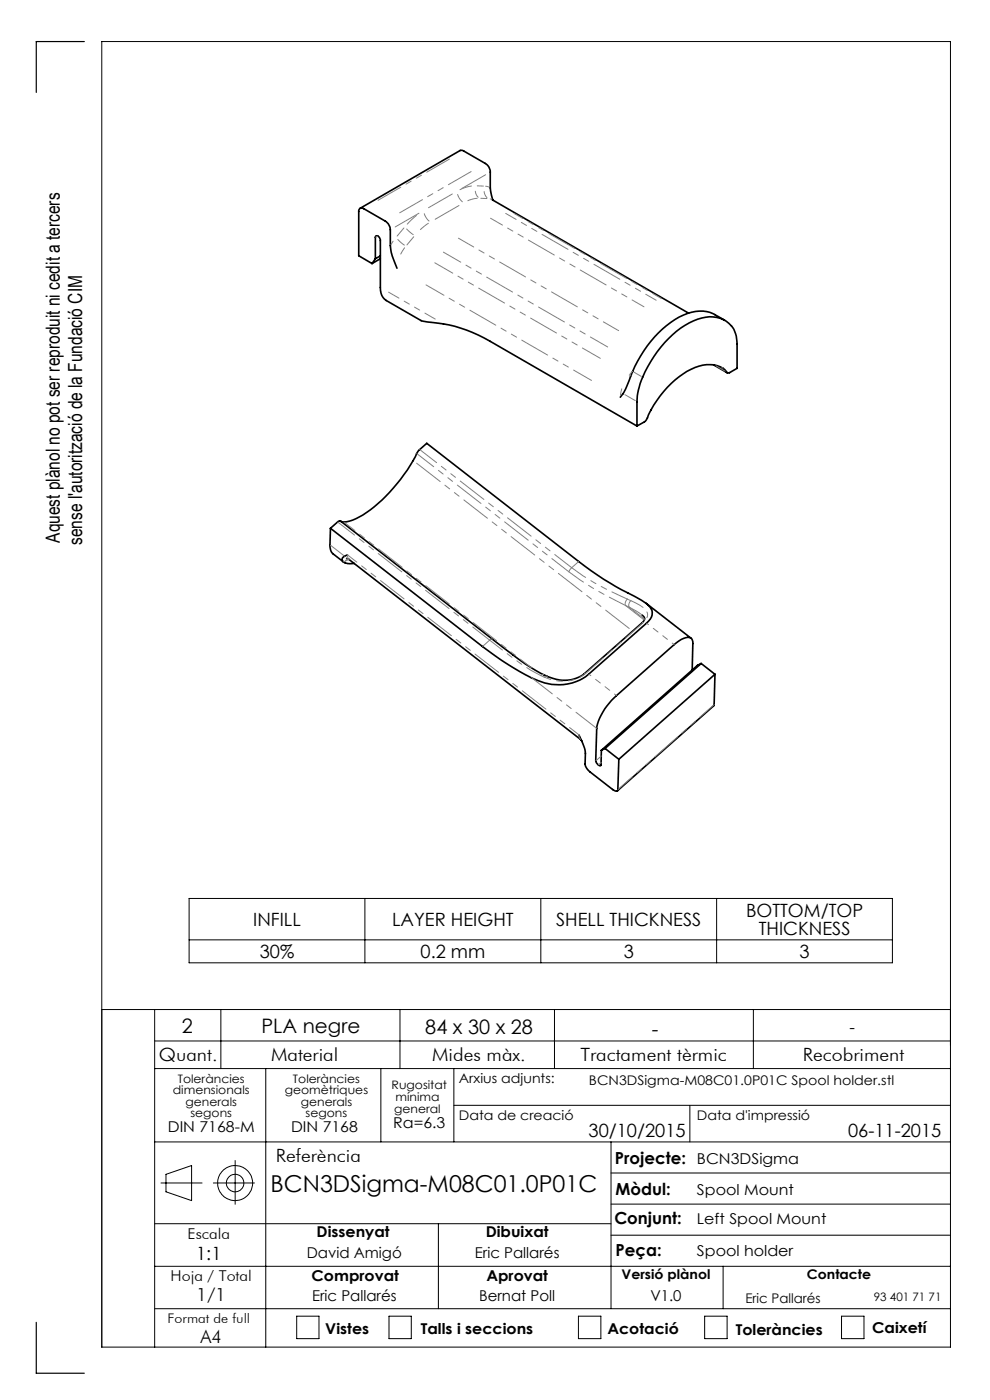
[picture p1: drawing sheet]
<svg xmlns="http://www.w3.org/2000/svg" width="210mm" height="297mm" viewBox="0 0 210 297" stroke-linecap="round" stroke-linejoin="round" font-family="sans-serif">
<g fill="none" stroke="#000" stroke-width=".21">
<path d="M40.1 190.6h149.2v13.7h-149.2zM40.1 199.4h149.2M77.4 190.6v13.7M114.7 190.6v13.7M152 190.6v13.7M21.6 214.2h180M32.8 214.2v71.6M46.8 214.2v12.5M84.8 214.2v12.5M117.6 214.2v12.5M159.8 214.2v12.5M32.8 220.8h168.8"/>
<path d="M32.8 226.7h168.8M56.4 226.7v59.1M80.8 226.7v15.5M96.3 226.7v15.5M96.3 234.5h105.3M146.3 234.5v7.7M32.8 259.6h96.8M32.8 242.2h168.8M34.1 251h8.8M35.2 249.1l5.4-1.8v7.4l-5.4-1.9zM45.3 251h8.7M49.9 246.2v9.3"/>
<path d="M93 259.6v18M129.6 242.2v35.4M129.6 255.4h72M129.6 248.8h72M32.8 277.6h168.8M32.8 268.6h168.8M62.9 279.2h4.8v4.8h-4.8zM82.5 279.2h4.7v4.8h-4.7zM122.7 279.2h4.8v4.8h-4.8zM129.6 262h72M149.5 279.2h4.7v4.8h-4.7zM153.4 268.6v9"/>
<path d="M178.5 279.2h4.8v4.8h-4.8zM21.6 285.8h180v-277h-180v277"/>
<circle cx="49.9" cy="251" r="3.7"/>
<circle cx="49.9" cy="251" r="1.86"/>
</g>
<path d="M17.9 8.8h-10.2v10.8M7.7 280.5v10.8h10.2" fill="none" stroke="#000" stroke-width=".25"/>
<g fill="none" stroke="#000" stroke-width=".35">
<path d="M78.9 55.9l-2.8-1.6v-9.4a.64 .64 0 0 1 .3-.7 .64 .64 0 0 1 .8 .1l4.5 2.6a2.33 2.33 0 0 1 1.1 1.9 13.6 13.6 0 0 0 1.4 8.1M79.6 54.9v-4.5a.41 .41 0 0 1 .4-.4 .41 .41 0 0 1 .4 .3l.3 .6v10.1a2.99 2.99 0 0 0 1.2 2.7l7.4 4.3 .5 .2a30.7 30.7 0 0 1 14.2 4.2l31.1 18M79.6 54.9l-.7 1M80.7 54.3l-1.1 .6M80.7 54.9l-1.8 1M104.4 42.4l41.6 24M104.6 42.5l-.2-.4a13.7 13.7 0 0 1-.4-5.6 2.11 2.11 0 0 0-1.1-1.8l-4.5-2.7-.8-.1-21.2 12.3M141.8 71.8a13.4 13.4 0 0 1 9.5-4.6 5.3 5.3 0 0 1 5.1 5.8v5.1l-1.7 1a.58 .58 0 0 1-.8-.5 3.6 3.6 0 0 0-3.2-1.2 12.3 12.3 0 0 0-8.3 3.9 24.2 24.2 0 0 0-5.4 7.9l-1.9 1.2v-5.2a17.4 17.4 0 0 1 3.6-9.6l1.5-2zM151.3 77.4l3 1.7M153.7 67.9a9.8 9.8 0 0 0-4.5-1.9 12.5 12.5 0 0 0-8.7 3.8 30 30 0 0 0-7.4 11.9l-.8 1.6-.7 1M70.1 112.1l1.6-1.4 .5-.2 32.3 25.1a65.9 65.9 0 0 0 10.9 7.6l.7 .3M70.1 112.1l-.1 3.9 .2 1 .5 .5 2.1 1.7"/>
<path d="M72.2 110.6l.2 .1a3.3 3.3 0 0 0 2.4-.4 26.5 26.5 0 0 0 10.2-8.6l1.4-2 2.3-4 1.8-1.7 32.3 25.1a76.6 76.6 0 0 0 13.2 8.2 3.3 3.3 0 0 1 2.3 3.2 3.4 3.4 0 0 1-1.2 1.7l-12.2 10.8a10.2 10.2 0 0 1-10.8 1.4 56.3 56.3 0 0 1-11.8-7.2l-32.2-25.1M72.8 119.2l.9 .4 1.4-.1M73.5 118.5l.5 .1 49.4 38.6M73.7 117.7l-.6 .3a.67 .67 0 0 0-.5 .5 .67 .67 0 0 0 .2 .7M136.2 130.5a.88 .88 0 0 1 .6 .8 .88 .88 0 0 1-.6 .8l-12.2 10.8M137.1 128l9.5 7.4M122.8 155.9a10.9 10.9 0 0 1 1.4 3.9l-.1 2.3a2.7 2.7 0 0 0 1.1 1.7l4.8 3.7 .6 .3h.4l.3-6.7M123.9 142.9a7.4 7.4 0 0 1-7.8 .6M128.3 158.8l-.7 .4M128.3 158.8l3 2.3M146.8 142.2l.2-5.7a1.17 1.17 0 0 0-.6-1.2 1.17 1.17 0 0 0-1.4 .1l-2 1.4-12.3 10.8a12.4 12.4 0 0 0-4.1 6.9l-.2 6.9 .4 .8a.37 .37 0 0 0 .3 .2 .37 .37 0 0 0 .4-.1l.1-3.1M148.7 140.8l-20.4 18"/>
<path d="M148.7 140.8l3 2.2M148.7 140.8l-.7 .3-20.4 18.1M151.7 143l-.3 6.8-20.4 18M151.7 143l-20.4 18.1"/>
</g>
<g fill="none" stroke="#808080" stroke-width=".21" stroke-dasharray="6.3 1.3 1.3 1.3 1.3 1.3">
<path d="M101.2 39.4l1.3 .1M103 39.5l.8 .2M103 37.1l-5 2.9M80.1 50.1l-.4 .2M82.9 51.9l.5-.7M84.2 50.1l1.5-1.7M85.8 52l-1.4-1.2M85.8 52.6l-.8 1.3M86.4 47.6l1.9-1.9M87.6 49.8l-1.3-1.2M87.8 50.2l-1.5 1.8M88.9 45.2l-5.1 2.9"/>
<path d="M90.9 47.4l-1.7 1.3M91 46.9l-.7-.9-.3-.7M95.9 41.1l-5 3M97.4 43.6l-5.1 2.9M97.6 40.2l2.4-.7M98.1 42.8l-.7-.8-.3-.7M101.2 42.1l-2 .5M101.4 41.8l-.4-.5-.2-.7M103.3 42.1h-1.3M103.3 41.9l-.4-.5-.2-.8M104.3 42.3l-.3-.1M133.5 79.6l.3 .1"/>
<path d="M133.6 79.5l.6-.8M134.5 79l1.5 .9M151.9 77.6l1.9 1.1M153.1 78l.3 .1M131.6 83.9l.3-1.4M134.8 85l-2.2-1.3M70 115.6l3.1 2.4M73.3 119l-.4 .2M73.7 118.5l-.4 .5M73.7 117.7l.1 .6 .2 .4M74.1 118.7l-.8 .3M122.8 119.1l-1.5 1.3"/>
<path d="M103.9 135.8l-1.5 1.3M103.9 135.8l.6-.2M121.3 120.4l-.6 .9M132.7 128.4l4 3.2M133.1 127.1l.7 .3M133.1 127.1a1.36 1.36 0 0 0-.4 1.3M133.4 128.8l3.4 2.6M133.4 128.8l-.7-.4M133.8 127.4a1.34 1.34 0 0 0-.4 1.4M136.2 130.4l-2.8-1.6M136.5 132.1h-.3M114.7 143.3l.7-.2"/>
<path d="M115.5 143.7l-.8-.4M115.5 143.7l.6-.2M123.1 156.8l-.2-.3-.1-.6M124.2 142.9h-.2M126.4 161.4l1.1-1M126.9 162.3l.6-.6"/>
</g>
<path d="M127.3 76l-35.1-20.2M125.5 80.7l-35.1-20.3" fill="none" stroke="#808080" stroke-width=".21" stroke-dasharray="6.3 1.3 1.3 1.3 1.3 1.3" stroke-dashoffset="2"/>
<path d="M107.3 45.3l31.9 18.4M82.4 62l9.9 5.7M73.7 117.7l49.1 38.2" fill="none" stroke="#808080" stroke-width=".21" stroke-dasharray="6.3 1.3 1.3 1.3 1.3 1.3" stroke-dashoffset="3.8"/>
<path d="M128.9 73.6l-34.8-20.1" fill="none" stroke="#808080" stroke-width=".21" stroke-dasharray="6.3 1.3 1.3 1.3 1.3 1.3" stroke-dashoffset="2.1"/>
<path d="M97.2 50.5l34 19.7" fill="none" stroke="#808080" stroke-width=".21" stroke-dasharray="6.3 1.3 1.3 1.3 1.3 1.3" stroke-dashoffset="2.6"/>
<path d="M136.6 65.1l-32.5-18.8M72.9 110.7l39.8 31M133.8 127.4a6.8 6.8 0 0 1 3.5 2.6 1.88 1.88 0 0 1-.8 2.1" fill="none" stroke="#808080" stroke-width=".21" stroke-dasharray="6.3 1.3 1.3 1.3 1.3 1.3" stroke-dashoffset="3.4"/>
<path d="M140.3 63.3l-31.3-18" fill="none" stroke="#808080" stroke-width=".21" stroke-dasharray="6.3 1.3 1.3 1.3 1.3 1.3" stroke-dashoffset="4.2"/>
<path d="M95.3 33.7l-15.1 8.8M84.8 45.1l15.1-8.7M126.6 154.5l-13.9-10.7" fill="none" stroke="#808080" stroke-width=".21" stroke-dasharray="6.3 1.3 1.3 1.3 1.3 1.3" stroke-dashoffset=".8"/>
<path d="M143 136.8l-5.8-4.6M124.9 143l5.9 4.6" fill="none" stroke="#808080" stroke-width=".21" stroke-dasharray="6.3 1.3 1.3 1.3 1.3 1.3" stroke-dashoffset="5.8"/>
<path d="M124.2 142.9a8.2 8.2 0 0 1-8.7 .8" fill="none" stroke="#808080" stroke-width=".21" stroke-dasharray="6.3 1.3 1.3 1.3 1.3 1.3" stroke-dashoffset="4.9"/>
<path d="M136.5 132.1l-12.3 10.8" fill="none" stroke="#808080" stroke-width=".21" stroke-dasharray="6.3 1.3 1.3 1.3 1.3 1.3" stroke-dashoffset="1.4"/>
<path d="M121.3 120.4a52.8 52.8 0 0 0 11.8 6.7" fill="none" stroke="#808080" stroke-width=".21" stroke-dasharray="6.3 1.3 1.3 1.3 1.3 1.3" stroke-dashoffset="2.7"/>
<path d="M114.7 143.3a59.1 59.1 0 0 1-10.8-7.5" fill="none" stroke="#808080" stroke-width=".21" stroke-dasharray="6.3 1.3 1.3 1.3 1.3 1.3" stroke-dashoffset="2.9"/>
<path d="M131.1 167.5l20.4-18" fill="none" stroke="#808080" stroke-width=".21" stroke-dasharray="6.3 1.3 1.3 1.3 1.3 1.3" stroke-dashoffset="2.3"/>
<path d="M134.2 133.9l-46.5-36.2" fill="none" stroke="#808080" stroke-width=".21" stroke-dasharray="6.3 1.3 1.3 1.3 1.3 1.3" stroke-dashoffset="-.9"/>
<path d="M89 95.4l32.3 25M103.9 135.8l-32.3-25.1M120.7 121.3l-32.3-25.1" fill="none" stroke="#808080" stroke-width=".21" stroke-dasharray="6.3 1.3 1.3 1.3 1.3 1.3" stroke-dashoffset="1.8"/>
<path d="M132.7 128.4a72.8 72.8 0 0 1-12-7.1" fill="none" stroke="#808080" stroke-width=".21" stroke-dasharray="6.3 1.3 1.3 1.3 1.3 1.3" stroke-dashoffset="2.5"/>
<text font-size="4.9" x="57.4" y="253">BCN3DSigma-M08C01.0P01C</text>
<g font-size="4.2">
<text x="38.6" y="219">2</text>
<text x="55.5" y="219.2">PLA negre</text>
<text x="90.2" y="219.4">84 x 30 x 28</text>
<text x="138.3" y="219.7">-</text>
</g>
<g font-size="4.1">
<text x="12.7" y="115.1" transform="rotate(-90 12.7 115.1)">Aquest plànol no pot ser reproduit ni cedit a tercers</text>
<text x="17.4" y="115.6" transform="rotate(-90 17.4 115.6)">sense l'autorització de la Fundació CIM</text>
</g>
<g font-size="3.9">
<text x="53.7" y="196.4">INFILL</text>
<text x="83.2" y="196.4">LAYER HEIGHT</text>
<text x="118" y="196.4">SHELL THICKNESS</text>
<text x="158.2" y="194.5">BOTTOM/TOP</text>
<text x="55.1" y="203.3">30%</text>
<text x="89.2" y="203.3">0.2 mm</text>
<text x="132.3" y="203.3">3</text>
<text x="161" y="198.4">THICKNESS</text>
<text x="169.6" y="203.3">3</text>
<text x="33.7" y="225">Quant.</text>
<text x="57.5" y="225">Material</text>
<text x="91.7" y="225">Mides màx.</text>
<text x="123.1" y="225">Tractament tèrmic</text>
<text x="170.3" y="225">Recobriment</text>
<text x="124.8" y="241.3">30/10/2015</text>
<text x="179.9" y="241.3">06-11-2015</text>
<text x="58.5" y="246.5">Referència</text>
<text x="41.6" y="267.2">1:1</text>
<text x="41.6" y="276">1/1</text>
<text x="42.5" y="284.9">A4</text>
</g>
<g font-size="3.5">
<text x="180.2" y="219.2">-</text>
<text x="130.5" y="246.8">Projecte:</text>
<text x="130.6" y="253.4">Mòdul:</text>
<text x="130.3" y="259.8">Conjunt:</text>
<text x="130.6" y="266.4">Peça:</text>
</g>
<g font-size="3.2">
<text x="83.4" y="239.3">Ra=6.3</text>
<text x="35.6" y="240.1">DIN 7168-M</text>
<text x="61.7" y="240.1">DIN 7168</text>
<text x="147.8" y="246.8">BCN3DSigma</text>
<text x="147.8" y="253.4">Spool Mount</text>
<text x="39.8" y="262.9">Escala</text>
<text x="67.2" y="262.5">Dissenyat</text>
<text x="103" y="262.5">Dibuixat</text>
<text x="147.8" y="259.8">Left Spool Mount</text>
<text x="65.1" y="266.8">David Amigó</text>
<text x="100.7" y="266.8">Eric Pallarés</text>
<text x="147.8" y="266.4">Spool holder</text>
<text x="36.2" y="271.7">Hoja / Total</text>
<text x="66.1" y="271.7">Comprovat</text>
<text x="103.2" y="271.7">Aprovat</text>
<text x="66.2" y="276.1">Eric Pallarés</text>
<text x="101.6" y="276.1">Bernat Poll</text>
<text x="138" y="276.1">V1.0</text>
<text x="69" y="283.1">Vistes</text>
<text x="89.3" y="283.1">Talls i seccions</text>
<text x="128.8" y="283.1">Acotació</text>
<text x="156.1" y="283.2">Toleràncies</text>
<text x="185" y="282.8">Caixetí</text>
</g>
<g font-size="2.8">
<text x="97.3" y="229.6">Arxius adjunts:</text>
<text x="124.9" y="230.2">BCN3DSigma-M08C01.0P01C Spool holder.stl</text>
<text x="97.3" y="237.7">Data de creació</text>
<text x="147.8" y="237.7">Data d'impressió</text>
<text x="131.8" y="271.4">Versió plànol</text>
<text x="171.2" y="271.4">Contacte</text>
<text x="35.5" y="280.7">Format de full</text>
<text x="158.1" y="276.3">Eric Pallarés</text>
</g>
<g font-size="2.5">
<text x="36.7" y="232.1">dimensionals</text>
<text x="37.7" y="229.6">Toleràncies</text>
<text x="60.4" y="232.1">geomètriques</text>
<text x="62.1" y="229.6">Toleràncies</text>
<text x="83.1" y="231">Rugositat</text>
<text x="83.9" y="233.5">mínima</text>
<text x="39.4" y="234.6">generals</text>
<text x="40.4" y="237.1">segons</text>
<text x="63.8" y="234.6">generals</text>
<text x="64.8" y="237.1">segons</text>
<text x="83.6" y="236.2">general</text>
<text x="185.4" y="276.1">93 401 71 71</text>
</g>
</svg>
